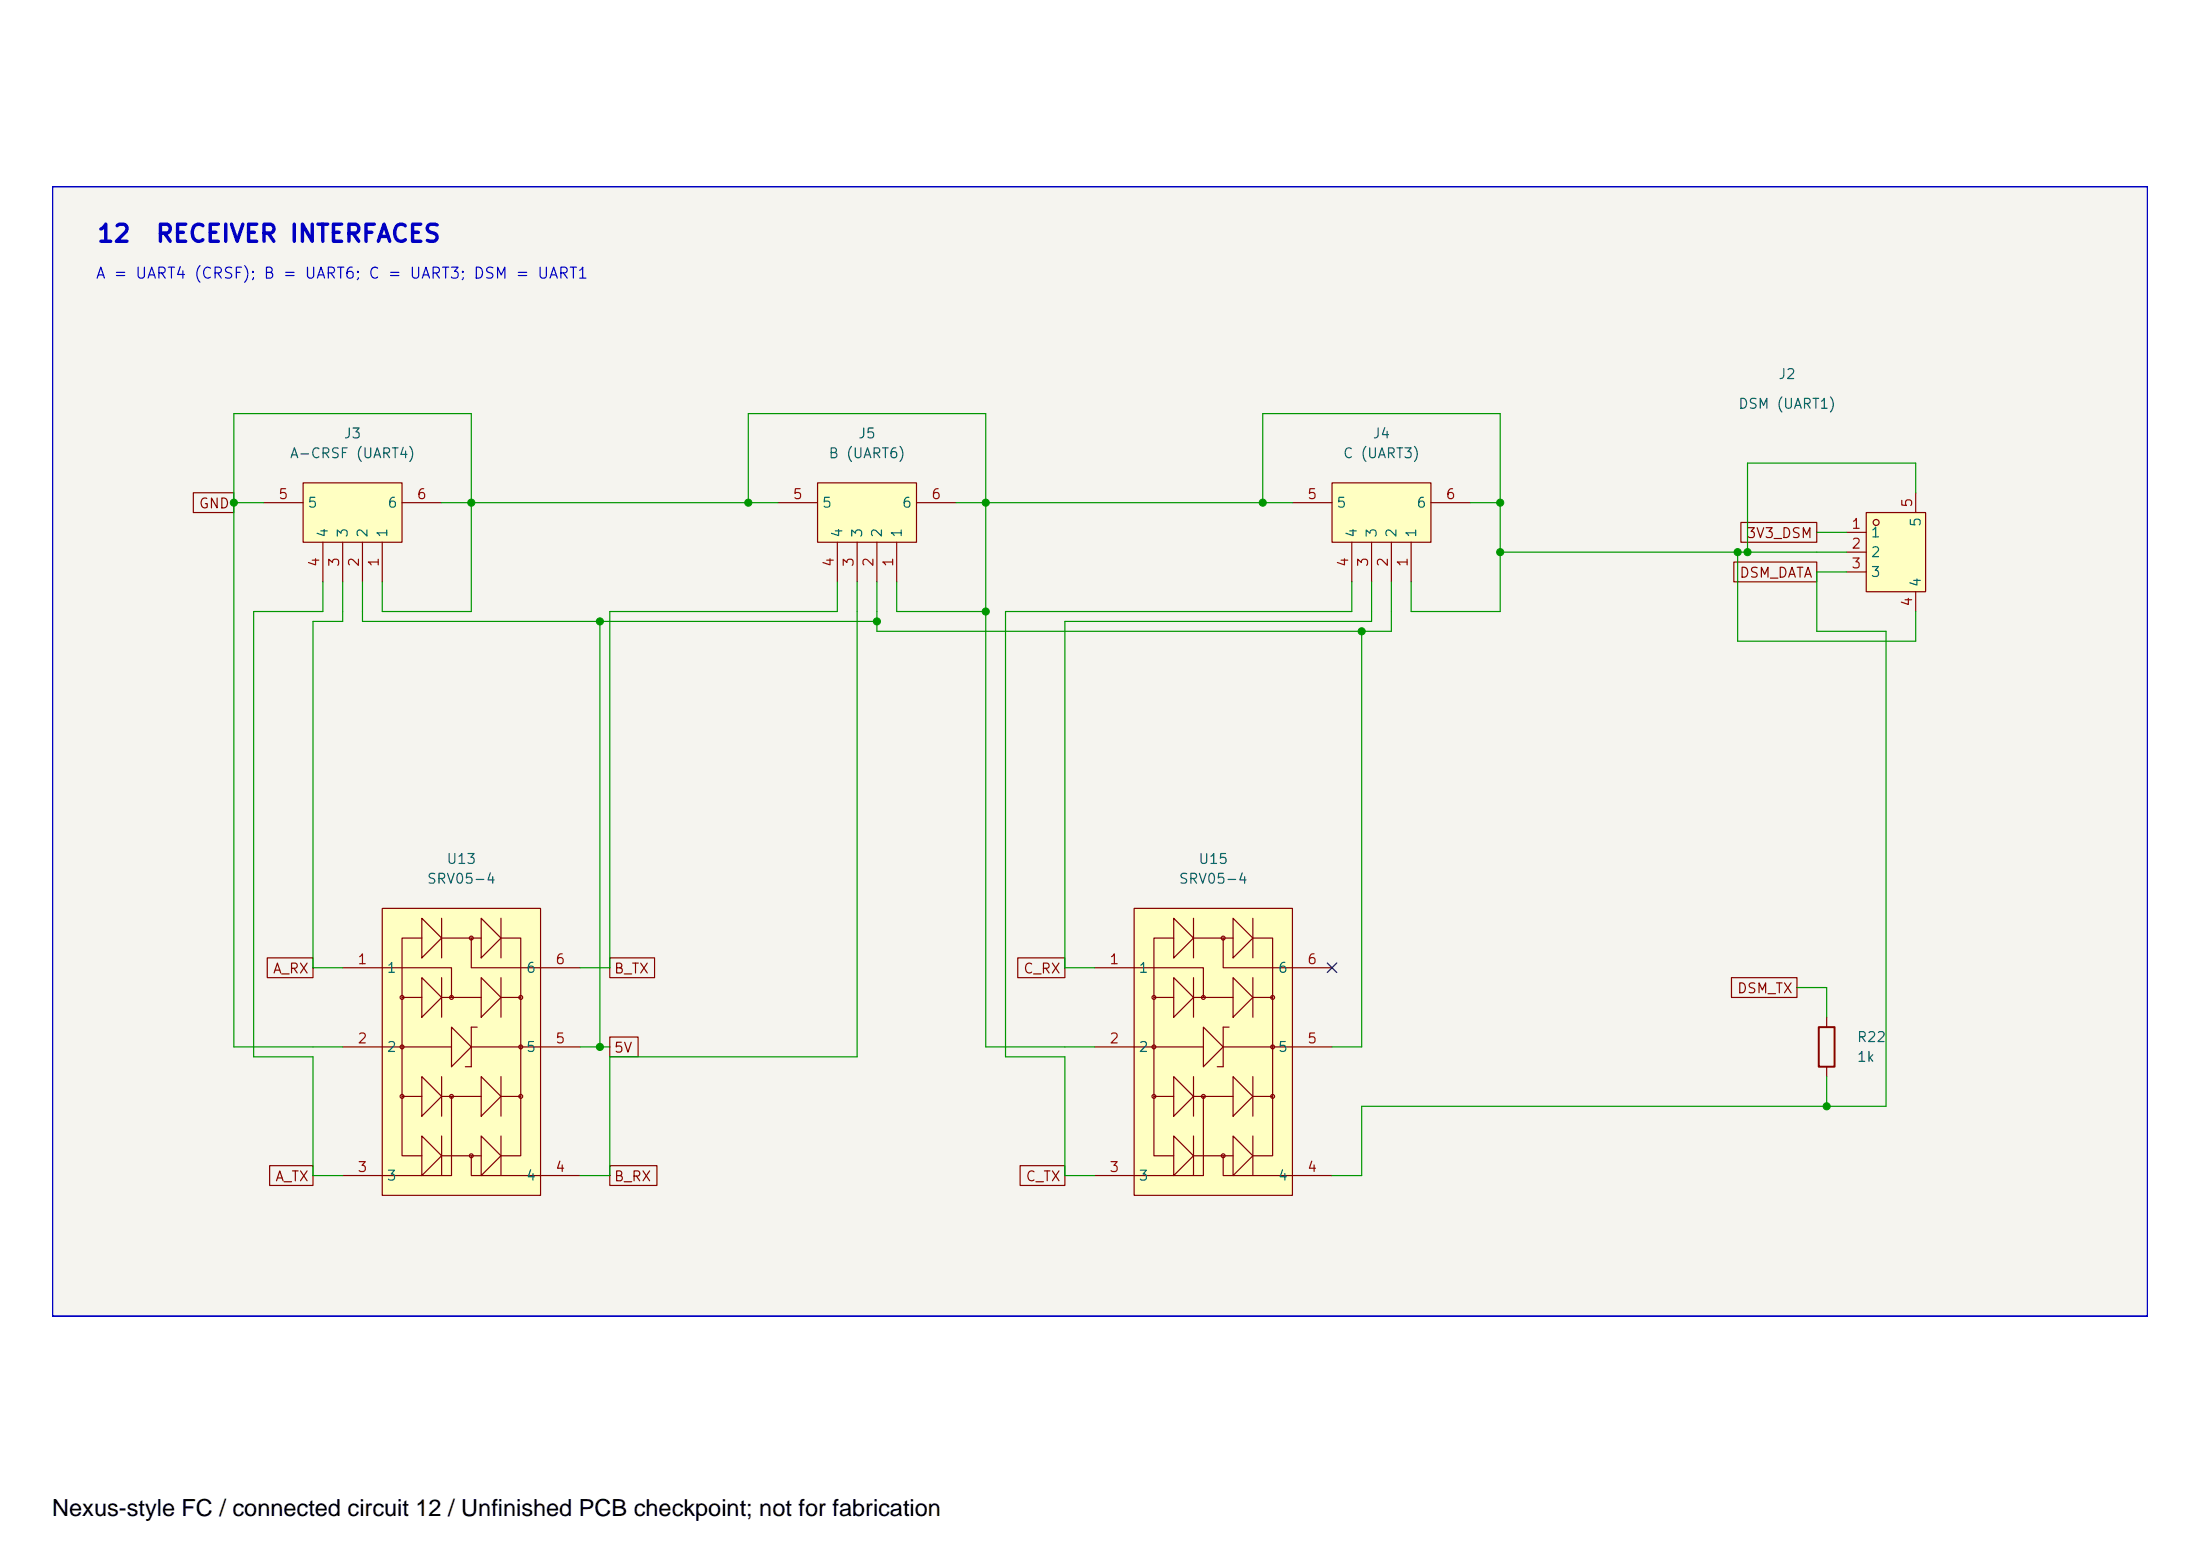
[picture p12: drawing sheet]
<svg xmlns="http://www.w3.org/2000/svg" width="297mm" height="210mm" viewBox="0 0 297 210" stroke-linecap="round" stroke-linejoin="round" font-family="sans-serif">
<path d="M7 25.1h283v152.6h-283z" fill="#f5f4ef" stroke="#f5f4ef" stroke-width=".14"/>
<path d="M179.8 65.2h13.4v8h-13.4z" fill="#ffffc2"/>
<path d="M174.5 67.9h5.3M179.8 65.2h13.4v8h-13.4zM182.5 73.2v5.3M185.2 73.2v5.3M187.9 73.2v5.3M190.5 73.2v5.3M193.2 67.9h5.3M246.6 137.3v1.3M246.6 144v1.3" fill="none" stroke="#840000" stroke-width=".16"/>
<path d="M245.6 138.6h2.1v5.4h-2.1z" fill="none" stroke="#840000" stroke-width=".27"/>
<path d="M40.9 65.2h13.4v8h-13.4z" fill="#ffffc2"/>
<path d="M35.6 67.9h5.3M40.9 65.2h13.4v8h-13.4zM43.6 73.2v5.3M46.3 73.2v5.3M48.9 73.2v5.3M51.6 73.2v5.3M54.3 67.9h5.3" fill="none" stroke="#840000" stroke-width=".16"/>
<g fill="#ffffc2">
<path d="M51.6 122.6h21.4v38.8h-21.4z"/>
<path d="M57 124l2.6 2.6-2.6 2.7z"/>
<path d="M57 132l2.6 2.6-2.6 2.7z"/>
<path d="M57 145.3l2.6 2.7-2.6 2.7z"/>
<path d="M57 153.3l2.6 2.7-2.6 2.7z"/>
<path d="M61 138.6l2.6 2.7-2.6 2.7z"/>
<path d="M65 124l2.6 2.6-2.6 2.7z"/>
<path d="M65 132l2.6 2.6-2.6 2.7z"/>
<path d="M65 145.3l2.6 2.7-2.6 2.7z"/>
<path d="M65 153.3l2.6 2.7-2.6 2.7z"/>
</g>
<g fill="none" stroke="#840000" stroke-width=".16">
<path d="M46.3 130.6h14.7v4M51.6 122.6h21.4v38.8h-21.4zM54.3 134.6h2.7M57 126.6h-2.7v29.4h2.7M57 124l2.6 2.6-2.6 2.7zM57 132l2.6 2.6-2.6 2.7zM59.6 134.6h5.4M59.6 124v5.3M59.6 132v5.3M59.6 126.6h5.4M61 138.6l2.6 2.7-2.6 2.7zM63.6 126.6v4h14.7"/>
<path d="M64.4 138.6h-.8v5.4h-.8M65 124l2.6 2.6-2.6 2.7zM65 132l2.6 2.6-2.6 2.7zM67.6 126.6h2.7v29.4h-2.7M67.6 134.6h2.7M67.6 124v5.3M67.6 132v5.3M46.3 141.3h14.7M54.3 148h2.7M57 145.3l2.6 2.7-2.6 2.7zM57 153.3l2.6 2.7-2.6 2.7zM59.6 148h5.4"/>
<path d="M59.6 145.3v5.4M59.6 153.3v5.4M59.6 156h5.4M61 148v10.7h-14.7M63.6 156v2.7h14.7M63.6 141.3h14.7M65 145.3l2.6 2.7-2.6 2.7zM65 153.3l2.6 2.7-2.6 2.7zM67.6 148h2.7M67.6 145.3v5.4M67.6 153.3v5.4"/>
<circle cx="54.3" cy="134.6" r=".26"/>
<circle cx="61" cy="134.6" r=".26"/>
<circle cx="63.6" cy="126.6" r=".26"/>
<circle cx="70.3" cy="134.6" r=".26"/>
<circle cx="54.3" cy="141.3" r=".26"/>
<circle cx="54.3" cy="148" r=".26"/>
<circle cx="61" cy="148" r=".26"/>
<circle cx="63.6" cy="156" r=".26"/>
<circle cx="70.3" cy="148" r=".26"/>
<circle cx="70.3" cy="141.3" r=".26"/>
</g>
<path d="M110.4 65.2h13.3v8h-13.3z" fill="#ffffc2"/>
<path d="M105 67.9h5.4M110.4 65.2h13.3v8h-13.3zM113.1 73.2v5.3M115.7 73.2v5.3M118.4 73.2v5.3M121.1 73.2v5.3M123.7 67.9h5.4" fill="none" stroke="#840000" stroke-width=".16"/>
<path d="M252 69.2h8v10.7h-8z" fill="#ffffc2"/>
<g fill="none" stroke="#840000" stroke-width=".16">
<path d="M249.3 71.9h2.7M249.3 74.5h2.7M249.3 77.2h2.7M252 69.2h8v10.7h-8zM258.7 66.5v2.7M258.7 79.9v2.6"/>
<circle cx="253.3" cy="70.5" r=".4"/>
</g>
<g fill="#ffffc2">
<path d="M153.1 122.6h21.4v38.8h-21.4z"/>
<path d="M158.5 124l2.6 2.6-2.6 2.7z"/>
<path d="M158.5 132l2.6 2.6-2.6 2.7z"/>
<path d="M158.5 145.3l2.6 2.7-2.6 2.7z"/>
<path d="M158.5 153.3l2.6 2.7-2.6 2.7z"/>
<path d="M162.5 138.6l2.7 2.7-2.7 2.7z"/>
<path d="M166.5 124l2.7 2.6-2.7 2.7z"/>
<path d="M166.5 132l2.7 2.6-2.7 2.7z"/>
<path d="M166.5 145.3l2.7 2.7-2.7 2.7z"/>
<path d="M166.5 153.3l2.7 2.7-2.7 2.7z"/>
</g>
<g fill="none" stroke="#840000" stroke-width=".16">
<path d="M26.1 66.5h5.5v2.7h-5.5zM234.1 75.9h11.2v2.6h-11.2zM235.1 70.5h10.2v2.7h-10.2zM36.1 129.3h6.2v2.7h-6.2zM82.3 140h3.9v2.7h-3.9zM82.3 129.3h6.1v2.7h-6.1zM137.4 129.3h6.4v2.7h-6.4zM147.8 130.6h14.7v4M153.1 122.6h21.4v38.8h-21.4zM155.8 134.6h2.7M158.5 126.6h-2.7v29.4h2.7M158.5 124l2.6 2.6-2.6 2.7z"/>
<path d="M158.5 132l2.6 2.6-2.6 2.7zM161.1 134.6h5.4M161.1 124v5.3M161.1 132v5.3M161.1 126.6h5.4M162.5 138.6l2.7 2.7-2.7 2.7zM165.2 126.6v4h14.6M166 138.6h-.8v5.4h-.8M166.5 124l2.7 2.6-2.7 2.7zM166.5 132l2.7 2.6-2.7 2.7zM169.2 126.6h2.6v29.4h-2.6M169.2 134.6h2.6"/>
<path d="M169.2 124v5.3M169.2 132v5.3M233.8 132h8.8v2.6h-8.8zM36.4 157.3h5.9v2.7h-5.9zM82.3 157.3h6.4v2.7h-6.4zM137.7 157.3h6.1v2.7h-6.1zM147.8 141.3h14.7M155.8 148h2.7M158.5 145.3l2.6 2.7-2.6 2.7zM158.5 153.3l2.6 2.7-2.6 2.7zM161.1 148h5.4M161.1 145.3v5.4"/>
<path d="M161.1 153.3v5.4M161.1 156h5.4M162.5 148v10.7h-14.7M165.2 156v2.7h14.6M165.2 141.3h14.6M166.5 145.3l2.7 2.7-2.7 2.7zM166.5 153.3l2.7 2.7-2.7 2.7zM169.2 148h2.6M169.2 145.3v5.4M169.2 153.3v5.4"/>
<circle cx="155.8" cy="134.6" r=".26"/>
<circle cx="162.5" cy="134.6" r=".26"/>
<circle cx="165.2" cy="126.6" r=".26"/>
<circle cx="171.8" cy="134.6" r=".26"/>
<circle cx="155.8" cy="148" r=".26"/>
<circle cx="155.8" cy="141.3" r=".26"/>
<circle cx="162.5" cy="148" r=".26"/>
<circle cx="165.2" cy="156" r=".26"/>
<circle cx="171.8" cy="141.3" r=".26"/>
<circle cx="171.8" cy="148" r=".26"/>
</g>
<g fill="none" stroke="#009600" stroke-width=".16">
<path d="M31.6 67.9h4M43.6 78.5v4h-9.4v60.2h8.1v16h4M46.3 78.5v5.4h-4v46.7h4M48.9 78.5v5.4h69.5M51.6 78.5v4h12v-26.7h-32v85.5h14.7M59.6 67.9h45.4M101 67.9v-12.1h32.1v85.5h14.7M113.1 78.5v4h-30.8v48.1h-4M115.7 78.5v64.2h-33.4v16h-4M118.4 78.5v6.7h69.5v-6.7M121.1 78.5v4h12M129.1 67.9h45.4"/>
<path d="M170.5 67.9v-12.1h32.1v26.7h-12.1v-4M182.5 78.5v4h-46.7v60.2h8v16h4M185.2 78.5v5.4h-41.4v46.7h4M198.5 67.9h4.1M202.6 74.5h46.7M234.6 74.5v12.1h24.1v-4.1M245.3 71.9h4M249.3 77.2h-4v8h9.3v64.1h-70.7v9.4h-4.1M258.7 66.5v-4h-22.8v12M81 83.9v57.4M183.9 85.2v56.1h-4.1M242.6 133.3h4v4"/>
<path d="M78.3 141.3h4M246.6 145.3v4"/>
</g>
<path d="M179.2 130l1.3 1.3M180.5 130l-1.3 1.3" fill="none" stroke="#000084" stroke-width=".16"/>
<path d="M7.1 25.2h282.9v152.5h-282.9z" fill="none" stroke="#0000c2" stroke-width=".27"/>
<g fill="#009600" stroke="#009600" stroke-width=".14">
<circle cx="202.6" cy="67.9" r=".48"/>
<circle cx="202.6" cy="74.5" r=".48"/>
<circle cx="246.6" cy="149.3" r=".48"/>
<circle cx="31.6" cy="67.9" r=".48"/>
<circle cx="101" cy="67.9" r=".48"/>
<circle cx="81" cy="83.9" r=".48"/>
<circle cx="63.6" cy="67.9" r=".48"/>
<circle cx="183.9" cy="85.2" r=".48"/>
<circle cx="235.9" cy="74.5" r=".48"/>
<circle cx="234.6" cy="74.5" r=".48"/>
<circle cx="133.1" cy="67.9" r=".48"/>
<circle cx="170.5" cy="67.9" r=".48"/>
<circle cx="133.1" cy="82.5" r=".48"/>
<circle cx="118.4" cy="83.9" r=".48"/>
<circle cx="81" cy="141.3" r=".48"/>
</g>
<text font-size="3.2" x="7.1" y="204.6">Nexus-style FC / connected circuit 12 / Unfinished PCB checkpoint; not for fabrication</text>
<g font-size="2.3" fill="#0000c2">
<text x="12.9" y="33.3">12</text>
<text x="20.9" y="33.3">RECEIVER INTERFACES</text>
</g>
<text font-size="1.5" fill="#0000c2" x="12.8" y="38">A = UART4 (CRSF); B = UART6; C = UART3; DSM = UART1</text>
<g font-size="1.3" fill="#006464">
<text x="240" y="51.5">J2</text>
<text x="46.3" y="59.5">J3</text>
<text x="115.8" y="59.5">J5</text>
<text x="185.2" y="59.5">J4</text>
<text x="234.6" y="55.5">DSM (UART1)</text>
<text x="39" y="62.2">A-CRSF (UART4)</text>
<text x="111.8" y="62.2">B (UART6)</text>
<text x="181.2" y="62.2">C (UART3)</text>
<text x="41.4" y="68.9">5</text>
<text x="52.2" y="68.9">6</text>
<text x="110.9" y="68.9">5</text>
<text x="121.7" y="68.9">6</text>
<text x="180.4" y="68.9">5</text>
<text x="191.2" y="68.9">6</text>
<text x="259.7" y="71.2" transform="rotate(-90 259.7 71.2)">5</text>
<text x="44.6" y="72.7" transform="rotate(-90 44.6 72.7)">4</text>
<text x="47.3" y="72.7" transform="rotate(-90 47.3 72.7)">3</text>
<text x="50" y="72.7" transform="rotate(-90 50 72.7)">2</text>
<text x="52.6" y="72.7" transform="rotate(-90 52.6 72.7)">1</text>
<text x="114.1" y="72.7" transform="rotate(-90 114.1 72.7)">4</text>
<text x="116.7" y="72.7" transform="rotate(-90 116.7 72.7)">3</text>
<text x="119.4" y="72.7" transform="rotate(-90 119.4 72.7)">2</text>
<text x="122.1" y="72.7" transform="rotate(-90 122.1 72.7)">1</text>
<text x="183.5" y="72.7" transform="rotate(-90 183.5 72.7)">4</text>
<text x="186.2" y="72.7" transform="rotate(-90 186.2 72.7)">3</text>
<text x="188.9" y="72.7" transform="rotate(-90 188.9 72.7)">2</text>
<text x="191.5" y="72.7" transform="rotate(-90 191.5 72.7)">1</text>
<text x="252.5" y="72.9">1</text>
<text x="252.5" y="75.5">2</text>
<text x="252.5" y="78.2">3</text>
<text x="259.7" y="79.4" transform="rotate(-90 259.7 79.4)">4</text>
<text x="57.6" y="119.6">SRV05-4</text>
<text x="60.2" y="117">U13</text>
<text x="159.1" y="119.6">SRV05-4</text>
<text x="161.7" y="117">U15</text>
<text x="52.1" y="131.6">1</text>
<text x="70.9" y="131.6">6</text>
<text x="153.6" y="131.6">1</text>
<text x="172.5" y="131.6">6</text>
<text x="52.1" y="142.3">2</text>
<text x="70.9" y="142.3">5</text>
<text x="153.6" y="142.3">2</text>
<text x="172.5" y="142.3">5</text>
<text x="250.6" y="141">R22</text>
<text x="250.6" y="143.7">1k</text>
<text x="52.1" y="159.7">3</text>
<text x="70.9" y="159.7">4</text>
<text x="153.6" y="159.7">3</text>
<text x="172.5" y="159.7">4</text>
</g>
<g font-size="1.3" fill="#840000">
<text x="26.8" y="69">GND</text>
<text x="235.7" y="73">3V3_DSM</text>
<text x="234.8" y="78.3">DSM_DATA</text>
<text x="36.8" y="131.7">A_RX</text>
<text x="82.8" y="131.7">B_TX</text>
<text x="138.1" y="131.7">C_RX</text>
<text x="234.4" y="134.4">DSM_TX</text>
<text x="82.8" y="142.4">5V</text>
<text x="37.1" y="159.8">A_TX</text>
<text x="82.8" y="159.8">B_RX</text>
<text x="138.4" y="159.8">C_TX</text>
</g>
<g font-size="1.3" fill="#a90000">
<text x="37.5" y="67.7">5</text>
<text x="56.2" y="67.7">6</text>
<text x="106.9" y="67.7">5</text>
<text x="125.6" y="67.7">6</text>
<text x="176.4" y="67.7">5</text>
<text x="195.1" y="67.7">6</text>
<text x="249.9" y="71.7">1</text>
<text x="258.5" y="68.6" transform="rotate(-90 258.5 68.6)">5</text>
<text x="43.5" y="76.6" transform="rotate(-90 43.5 76.6)">4</text>
<text x="46.1" y="76.6" transform="rotate(-90 46.1 76.6)">3</text>
<text x="48.8" y="76.6" transform="rotate(-90 48.8 76.6)">2</text>
<text x="51.5" y="76.6" transform="rotate(-90 51.5 76.6)">1</text>
<text x="112.9" y="76.6" transform="rotate(-90 112.9 76.6)">4</text>
<text x="115.6" y="76.6" transform="rotate(-90 115.6 76.6)">3</text>
<text x="118.3" y="76.6" transform="rotate(-90 118.3 76.6)">2</text>
<text x="120.9" y="76.6" transform="rotate(-90 120.9 76.6)">1</text>
<text x="182.4" y="76.6" transform="rotate(-90 182.4 76.6)">4</text>
<text x="185" y="76.6" transform="rotate(-90 185 76.6)">3</text>
<text x="187.7" y="76.6" transform="rotate(-90 187.7 76.6)">2</text>
<text x="190.4" y="76.6" transform="rotate(-90 190.4 76.6)">1</text>
<text x="249.9" y="74.4">2</text>
<text x="249.9" y="77.1">3</text>
<text x="258.5" y="82" transform="rotate(-90 258.5 82)">4</text>
<text x="48.2" y="130.5">1</text>
<text x="74.9" y="130.5">6</text>
<text x="149.7" y="130.5">1</text>
<text x="176.4" y="130.5">6</text>
<text x="48.2" y="141.2">2</text>
<text x="74.9" y="141.2">5</text>
<text x="149.7" y="141.2">2</text>
<text x="176.4" y="141.2">5</text>
<text x="48.2" y="158.5">3</text>
<text x="74.9" y="158.5">4</text>
<text x="149.7" y="158.5">3</text>
<text x="176.4" y="158.5">4</text>
</g>
</svg>
